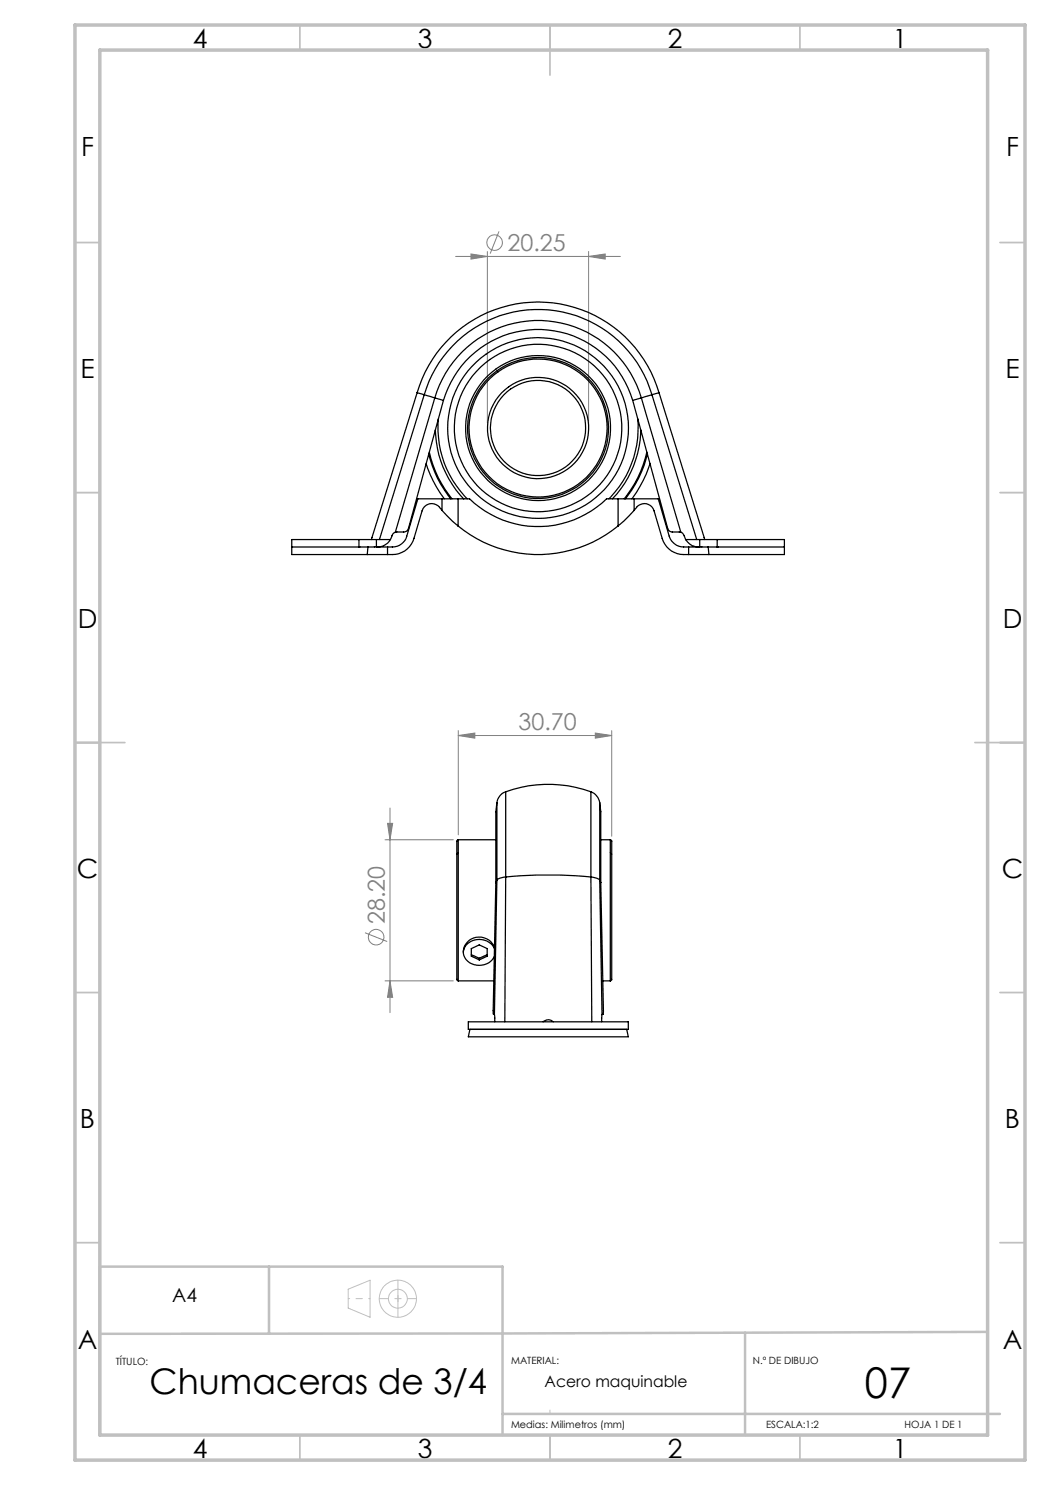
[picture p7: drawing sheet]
<svg xmlns="http://www.w3.org/2000/svg" width="210mm" height="297mm" viewBox="0 0 210 297" stroke-linecap="round" stroke-linejoin="round" font-family="sans-serif">
<g fill="none" stroke="#808080" stroke-width=".2">
<path d="M91.1 51.3h33M94.2 50.8l3.3 .5-3.3 .5zM97.5 50.3v34.3M99.8 46.3l-1.8 4.4M117.7 51.3l3.3-.5v1zM117.7 50.3v34.3M91.7 147.1l3.3-.5v1zM91.7 146.1v20.9M91.7 147.1h30.6M119.1 146.6l3.2 .5-3.2 .5zM122.3 146.1v21.1M77 168h13.7"/>
<path d="M77.5 164.7h1l-.5 3.3zM78 161.6v40.9M73 186.5l4.4 1.8M77 196.2h13.7M78 196.2l.5 3.3h-1z"/>
<circle cx="98.9" cy="48.5" r="1.56"/>
<circle cx="75.2" cy="187.4" r="1.56"/>
</g>
<g fill="none" stroke="#c0c0c0" stroke-width=".2">
<path d="M69.6 257.8l4.4-1.8v7.5l-4.4-1.9zM110 282v.8"/>
<circle cx="79.6" cy="259.7" r="3.7"/>
<circle cx="79.6" cy="259.7" r="1.89"/>
</g>
<path d="M75.9 259.7h7.4M79.6 263.4v-7.4" fill="none" stroke="#c0c0c0" stroke-width=".2" stroke-dasharray="15.2 1.3 1.3 1.3" stroke-dashoffset="13.4"/>
<path d="M79.6 257.8v3.8" fill="none" stroke="#c0c0c0" stroke-width=".2" stroke-dasharray="15.2 1.3 1.3 1.3"/>
<path d="M74 259.7h-4.3" fill="none" stroke="#c0c0c0" stroke-width=".2" stroke-dasharray="15.2 1.3 1.3 1.3" stroke-dashoffset="15"/>
<g fill="none" stroke="#c0c0c0" stroke-width=".35">
<path d="M60 5v5M110 5v10M160 5v5M15 48.5h5M200 48.5h5M15 98.5h5M200 98.5h5M15 148.5h10M195 148.5h10M15 198.5h5M200 198.5h5M15 248.5h5"/>
<path d="M200 248.5h5M60 287v5M110 287v5M160 287v5"/>
</g>
<path d="M53.8 253.3v13.4M149 266.6v20.4M197.5 266.4l-97 .3-80.5 .1M20 287v-33.7h80.5v33.7M100.5 282.8h99.5" fill="none" stroke="#c0c0c0" stroke-width=".5"/>
<path d="M15 5h190v287h-190zM20 10h177.5v277h-177.5z" fill="none" stroke="#c0c0c0" stroke-width=".7"/>
<g fill="#808080">
<path d="M94.2 50.8l3.3 .5-3.3 .5zM117.7 51.3l3.3-.5v1zM91.7 147.1l3.3-.5v1zM119.1 146.6l3.2 .5-3.2 .5z"/>
<path d="M78 196.2l.5 3.3h-1zM77.5 164.7h1l-.5 3.3z"/>
</g>
<g fill="none" stroke="#000" stroke-width=".25">
<path d="M83.4 78.5a25.2 25.2 0 0 1 24.2-18.1 25.2 25.2 0 0 1 24.2 18.1M83.4 78.5l-9.1 29.4M83.4 78.5l1.4 .4M84.8 78.9l2.2 .7M84.8 78.9a23.7 23.7 0 0 1 22.8-17 23.7 23.7 0 0 1 22.8 17M84.8 78.9l-8.9 29M87 79.6a21.5 21.5 0 0 1 20.6-15.5 21.5 21.5 0 0 1 20.7 15.5M87 79.6l-7.9 26.9M87 79.6l1.7 .5M128.3 79.6l-1.8 .5M128.3 79.6l7.9 26.9M130.4 78.9l-2.1 .7"/>
<path d="M130.4 78.9l8.9 29M131.8 78.5l9.1 29.4M131.8 78.5l-1.4 .4M85.2 92.7l.3 .9a24.3 24.3 0 0 0 3.4 6.2M85.8 90.8a22.4 22.4 0 0 0 4.3 9M85.9 90.4a22.1 22.1 0 0 0 4.5 9.4M87.1 86a20.6 20.6 0 0 0 5.6 13.8M87.7 83.8a20 20 0 0 0 5.8 16M88.4 99.8v2.3M88.7 80.1l-7 25.6-.3 .4-.5 .3-1.8 .1M88.7 80.1a19.7 19.7 0 0 1 18.9-14.2 19.7 19.7 0 0 1 18.9 14.2M91.6 99.8v5.4"/>
<path d="M123.6 99.8v5.4M126.5 80.1l7 25.6 .3 .4 .5 .3 1.9 .1M126.8 99.8v2.3M127.6 83.8a20.3 20.3 0 0 1-5.8 16M128.2 86a20.5 20.5 0 0 1-5.7 13.8M129.4 90.4a22.7 22.7 0 0 1-4.6 9.4M129.5 90.8a23 23 0 0 1-4.4 9M130 92.7a23.3 23.3 0 0 1-3.6 7.1M58.3 109.4h17M71.8 109.4h.1M71.8 107.9h3.5M71.8 107.9v1.5"/>
<path d="M73.6 109.4l-.2 1.5M75.3 109.4h.2M75.3 107.9h2.8M75.3 107.9v1.5M75.5 109.4h3a2.95 2.95 0 0 0 2.9-2.2l2.2-7.4h10.3a19.7 19.7 0 0 0 27.4 0h10.4l2.1 7.4a3 3 0 0 0 2.9 2.2h3M77.5 109.4v1.5M78.1 107.9a2.95 2.95 0 0 1-2.6 1.5M79.1 106.5a2.52 2.52 0 0 0-1 1.4M88.4 102.1l2.1 2.1 1.1 1M88.4 102.1l-.1-.1a2.12 2.12 0 0 0-2-1.2 2.12 2.12 0 0 0-1.9 1.4l-1.6 5.5a4.5 4.5 0 0 1-4.3 3.2h-20.2v-3h13.5M91.6 105.2a25.2 25.2 0 0 0 32 0M126.8 102.1l-2.1 2.1-1.1 1"/>
<path d="M126.8 102.1l.1-.1a2.12 2.12 0 0 1 2-1.2 2.12 2.12 0 0 1 1.9 1.4l1.6 5.5a4.5 4.5 0 0 0 4.3 3.2h20.2v-3h-13.5M136.2 106.5a1.89 1.89 0 0 1 .9 1.4M137.1 107.9a2.87 2.87 0 0 0 2.6 1.5M137.1 107.9h2.8M137.7 109.4v1.5M139.7 109.4h.2M139.9 107.9h3.5M139.9 109.4h17M139.9 107.9v1.5M141.6 109.4l.2 1.5M143.4 109.4h.1M143.4 107.9v1.5"/>
<path d="M101.1 158.4a25 25 0 0 1 17.1 0M101.1 158.4a2.66 2.66 0 0 0-1.7 2.1M101.1 158.4v17M118.2 158.4a2.82 2.82 0 0 1 1.7 2.1M118.2 158.4v17M91.7 168l-.3 .1v27.9l.3 .2M91.7 168v28.2M91.7 168h7.5M99.2 176.5l-.6 25.6a.48 .48 0 0 0 .3 .8M99.4 160.5l-.2 1.8v14.2M99.4 160.5v15.5M99.4 176l-.5 26.9"/>
<path d="M99.4 176l-.2 .5M101.1 175.4a92.9 92.9 0 0 1 17.1 0M101.1 175.4a2.41 2.41 0 0 0-1.7 .6M101.1 175.4l-.1 29M118.2 175.4a2.62 2.62 0 0 1 1.7 .6M118.2 175.4l.2 29M119.9 160.5l.3 1.8v14.2M119.9 160.5v15.5M119.9 176l.5 26.9M119.9 176l.3 .5M120.2 176.5l.5 25.6a.58 .58 0 0 1-.3 .8M120.2 168h1.9"/>
<path d="M122.1 168l.2 .1v27.9l-.2 .2M122.1 168v28.2M91.7 196.2h7M94.3 191l1.5 .7M94.3 189.7l1.5-.7 1.6 .7v1.5l-1.6 .8-1.5-.8zM95.8 191.7v.3M97.4 191l-1.6 .7M98.9 189.5a3.2 3.2 0 0 0-3.5-2.1 3.2 3.2 0 0 0-2.7 3.1M98.9 189.7a3.4 3.4 0 0 0-3.1-1.8 3.4 3.4 0 0 0-3 2 2.73 2.73 0 0 0 3 3.2 3.2 3.2 0 0 0 3-1.8M120.5 196.2h1.6M93.7 204.4h32v1.5h-32zM94 205.9l-.3 1.5h32l-.4-1.5"/>
<path d="M98.9 202.9l.1 1.5M108.6 204.4a1.52 1.52 0 0 1 2.1 0M120.4 202.9l-.1 1.5"/>
<circle cx="107.6" cy="85.6" r="9.5"/>
<circle cx="107.6" cy="85.6" r="14.5"/>
<circle cx="107.6" cy="85.6" r="14.1"/>
<circle cx="107.6" cy="85.6" r="10.1"/>
<circle cx="107.6" cy="85.6" r="16.8"/>
<circle cx="107.6" cy="85.6" r="13.8"/>
<circle cx="107.6" cy="85.6" r="18.1"/>
</g>
<text font-size="8.5" x="173" y="279.6">07</text>
<text font-size="7.1" x="29.9" y="278.8">Chumaceras de 3/4</text>
<g font-size="5.3">
<text x="38.5" y="9.5">4</text>
<text x="83.5" y="9.5">3</text>
<text x="133.6" y="9.5">2</text>
<text x="178.6" y="9.5">1</text>
<text x="16.2" y="31.3">F</text>
<text x="201.2" y="31.3">F</text>
<text x="16.1" y="75.5">E</text>
<text x="201.1" y="75.5">E</text>
<text x="15.5" y="125.5">D</text>
<text x="200.5" y="125.5">D</text>
<text x="15.4" y="175.5">C</text>
<text x="200.4" y="175.5">C</text>
<text x="16" y="225.5">B</text>
<text x="201" y="225.5">B</text>
<text x="15.5" y="269.8">A</text>
<text x="200.5" y="269.8">A</text>
<text x="38.5" y="291.5">4</text>
<text x="83.5" y="291.5">3</text>
<text x="133.6" y="291.5">2</text>
<text x="178.6" y="291.5">1</text>
</g>
<g font-size="4.7" fill="#808080">
<text x="101.5" y="50.2">20.25</text>
<text x="103.7" y="146.1">30.70</text>
<text x="77" y="184.8" transform="rotate(-90 77 184.8)">28.20</text>
</g>
<text font-size="3.9" x="34.4" y="260.4">A4</text>
<text font-size="3.2" x="108.9" y="277.4">Acero maquinable</text>
<g font-size="2">
<text x="23.2" y="273">TÍTULO:</text>
<text x="102.2" y="272.9">MATERIAL:</text>
<text x="150.6" y="272.9">N.º DE DIBUJO</text>
<text x="102.2" y="285.6">Medias: Milimetros (mm)</text>
<text x="153.2" y="285.6">ESCALA:1:2</text>
<text x="180.9" y="285.6">HOJA 1 DE 1</text>
</g>
</svg>
